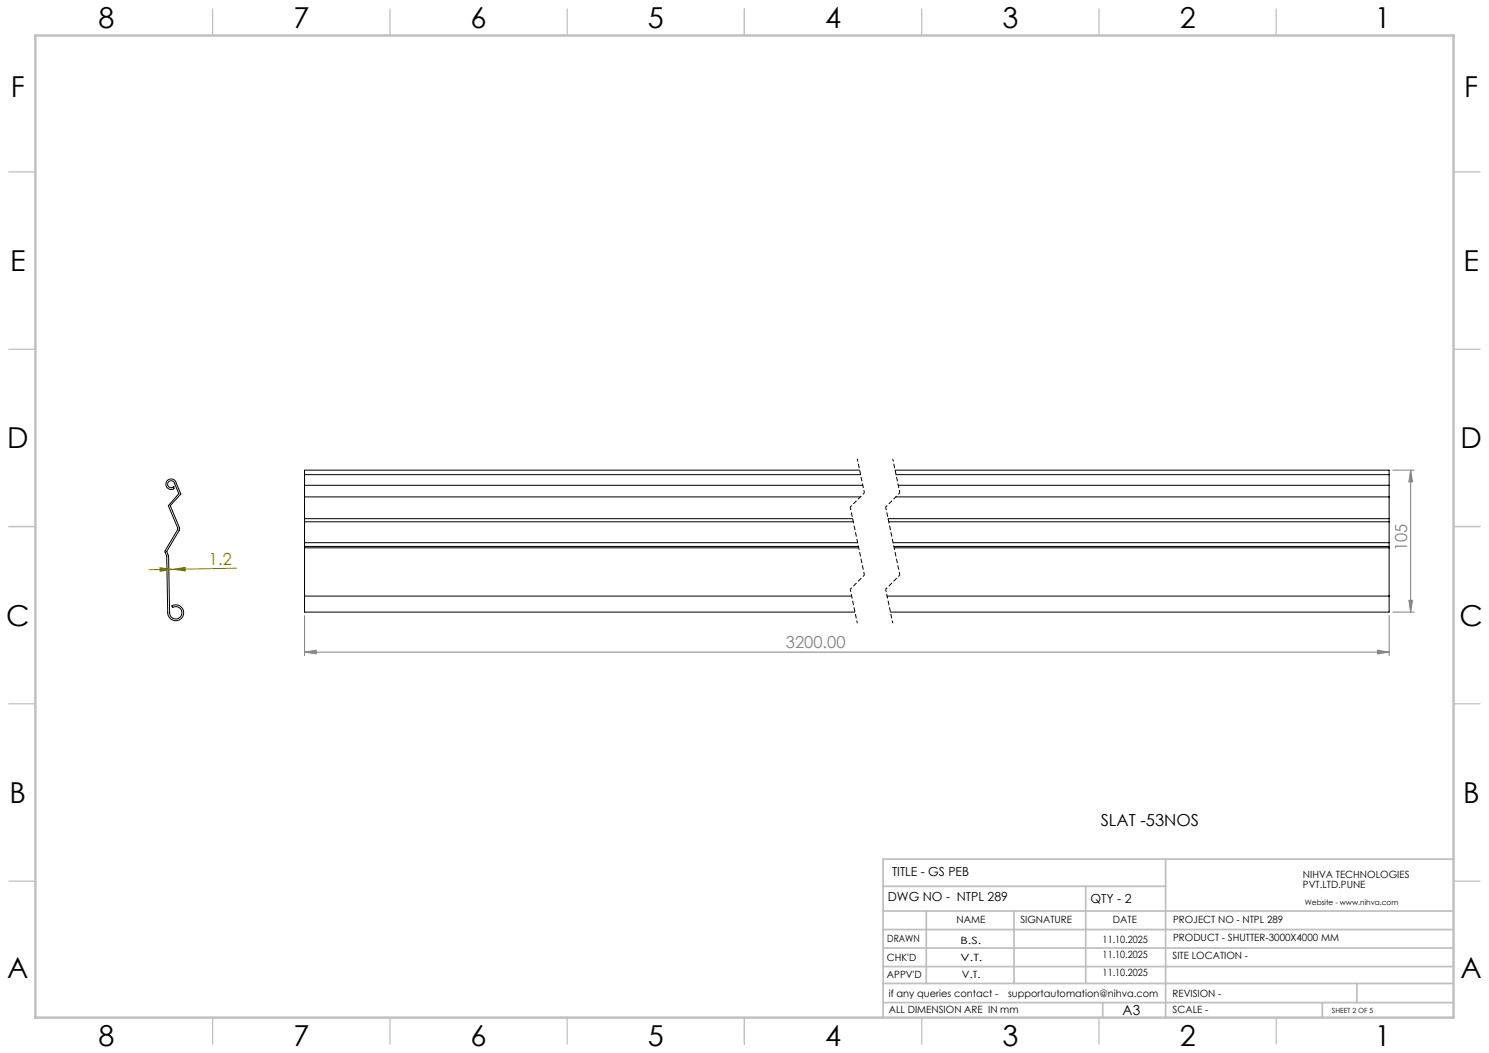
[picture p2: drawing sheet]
<svg xmlns="http://www.w3.org/2000/svg" width="420mm" height="297mm" viewBox="0 0 420 297" stroke-linecap="round" stroke-linejoin="round" font-family="sans-serif">
<g fill="none" stroke="#000" stroke-width=".28">
<path d="M47.2 135.5a1.51 1.51 0 0 1 2.5 .8l1.3 3-3 3.3 2.6 6.1 .1 .6-3.7 6.2 .6 1.4 .2 16a1.74 1.74 0 0 0 2.1 1.6 1.74 1.74 0 0 0 1.3-2.3 1.74 1.74 0 0 0-2.5-.9l-.2-.4a2.26 2.26 0 0 1 3.2 1.2 2.26 2.26 0 0 1-1.8 3 2.26 2.26 0 0 1-2.6-2.2l-.3-16.1-.5-1.4 3.7-6.1-2.7-6.7 2.9-3.4-1.1-2.7a1 1 0 0 0-1.3-.9 1 1 0 0 0-.5 1.5 1 1 0 0 0 1.5 .1l.1 .7a1.52 1.52 0 0 1-2-.4 1.52 1.52 0 0 1 .1-2zM85.9 136.9h157.4M85.9 133.9h156.8M85.9 133.9v12.4M242.5 132.6h-156.6v1.3M252.4 132.6h139.4v1.3M252.7 133.9h139.1M253.4 136.9h138.4M391.8 133.9v12.4M85.9 146.3v.9M85.9 154.1v.4M85.9 140.2h156.8"/>
<path d="M85.9 147.2h154.8M85.9 146.3h154.6M85.9 153.1h156M85.9 154.5h156.3M85.9 154.1h156.2M85.9 147.2v6.9M85.9 154.5v13.6M250.5 146.3h141.3M250.7 147.2h141.1M251.9 153.1h139.9M252.1 154.1h139.7M252.2 154.5h139.6"/>
<path d="M252.7 140.2h139.1M391.8 146.3v.9M391.8 154.1v.4M391.8 147.2v6.9M391.8 154.5v13.6M85.9 168.1v4.5h155.2M85.9 168.1h154.3M250.2 168.1h141.6M391.8 168.1v4.5h-140.7"/>
</g>
<path d="M45.1 160.1l3.3 .5-3.2 .5zM48.4 160.6l-6.3 .1M48.4 160.6h.5M48.9 160.6l3.3-.6v1zM66.7 160.3l-17.8 .3" fill="none" stroke="#808000" stroke-width=".28"/>
<path d="M392.9 132.6h6M397.9 132.6v40M397.9 132.6l.5 3.3h-1zM85.9 173.6v11.3M391.8 173.6v11.3M392.9 172.6h6M397.4 169.3h1l-.5 3.3zM85.9 183.9l3.3-.5v1zM85.9 183.9h305.9M388.5 183.4l3.3 .5-3.3 .5z" fill="none" stroke="#808080" stroke-width=".28"/>
<path d="M241.8 129.4l2 9.6M251.8 129.4l2 9.6M239.8 166.2l2 9.6M249.8 166.2l2 9.6" fill="none" stroke="#000" stroke-width=".28" stroke-dasharray="1.3 .6" stroke-dashoffset=".5" stroke-linecap="butt"/>
<path d="M243.8 139l-4 4M253.8 139l-4 4M243.8 162.2l-4 4M253.8 162.2l-4 4" fill="none" stroke="#000" stroke-width=".28" stroke-dasharray="1.3 .6" stroke-dashoffset=".7" stroke-linecap="butt"/>
<path d="M239.8 143l4 19.2M249.8 143l4 19.2" fill="none" stroke="#000" stroke-width=".28" stroke-dasharray="1.3 .6" stroke-dashoffset=".4" stroke-linecap="butt"/>
<g fill="none" stroke="#c0c0c0" stroke-width=".35">
<path d="M60 2.5v7.5M110 2.5v7.5M160 2.5v7.5M210 2.5v7.5M260 2.5v7.5M310 2.5v7.5M360 2.5v7.5M2.5 48.5h7.5M410 48.5h7.5M2.5 98.5h7.5M410 98.5h7.5M2.5 148.5h7.5"/>
<path d="M410 148.5h7.5M2.5 198.5h7.5M410 198.5h7.5M2.5 248.5h7.5M410 248.5h7.5M60 287v7.5M110 287v7.5M160 287v7.5M210 287v7.5M260 287v7.5M310 287v7.5M360 287v7.5"/>
</g>
<g fill="none" stroke="#c0c0c0" stroke-width=".5">
<path d="M249.1 257h160.9M249.1 250h79.7M261.3 257v20.4M286 257v20.4M306.2 250v27.4M328.8 242.3v44.7M410 242.3h-160.9v44.7M249.1 272.6h160.9M249.1 267.4h160.9M249.1 262.2h160.9M249.1 277.4h160.9M382.7 277.4v5.4"/>
<path d="M249.1 282.8h160.9M311 282.8v4.2M373 282.8v4.2"/>
</g>
<path d="M10 10h400v277h-400z" fill="none" stroke="#c0c0c0" stroke-width=".7"/>
<path d="M45.1 160.1l3.3 .5-3.2 .5zM48.9 160.6l3.3-.6v1z" fill="#808000"/>
<g fill="#808080">
<path d="M397.4 169.3h1l-.5 3.3zM397.9 132.6l.5 3.3h-1z"/>
<path d="M85.9 183.9l3.3-.5v1zM388.5 183.4l3.3 .5-3.3 .5z"/>
</g>
<g font-size="8.1">
<text x="27.8" y="8">8</text>
<text x="82.8" y="8">7</text>
<text x="132.8" y="8">6</text>
<text x="182.8" y="8">5</text>
<text x="232.8" y="8">4</text>
<text x="282.8" y="8">3</text>
<text x="332.8" y="8">2</text>
<text x="387.8" y="8">1</text>
<text x="3" y="27.2">F</text>
<text x="413" y="27.2">F</text>
<text x="2.8" y="76.5">E</text>
<text x="412.8" y="76.5">E</text>
<text x="2" y="126.5">D</text>
<text x="412" y="126.5">D</text>
<text x="1.7" y="176.5">C</text>
<text x="411.7" y="176.5">C</text>
<text x="2.7" y="226.5">B</text>
<text x="412.7" y="226.5">B</text>
<text x="2" y="275.7">A</text>
<text x="412" y="275.7">A</text>
<text x="27.8" y="295">8</text>
<text x="82.8" y="295">7</text>
<text x="132.8" y="295">6</text>
<text x="182.8" y="295">5</text>
<text x="232.8" y="295">4</text>
<text x="282.8" y="295">3</text>
<text x="332.8" y="295">2</text>
<text x="387.8" y="295">1</text>
</g>
<g font-size="4.7" fill="#808080">
<text x="396.9" y="155.5" transform="rotate(-90 396.9 155.5)">105</text>
<text x="221.7" y="182.9">3200.00</text>
</g>
<text font-size="4.7" fill="#808000" x="58.9" y="159.4" transform="rotate(-1 58.9 159.4)">1.2</text>
<text font-size="4.7" x="310.5" y="232.8">SLAT -53NOS</text>
<text font-size="3.9" x="316.7" y="286.4">A3</text>
<g font-size="3.5">
<text x="251.6" y="247">TITLE - GS PEB</text>
<text x="250.4" y="254.2">DWG NO - NTPL 289</text>
<text x="307.6" y="254.8">QTY - 2</text>
</g>
<g font-size="2.8">
<text x="367.5" y="247.7">NIHVA TECHNOLOGIES</text>
<text x="367.5" y="250.5">PVT.LTD.PUNE</text>
<text x="269.8" y="260.4">NAME</text>
<text x="287.8" y="260.4">SIGNATURE</text>
<text x="313.9" y="260.5">DATE</text>
<text x="330.9" y="260.5">PROJECT NO - NTPL 289</text>
<text x="250.3" y="265.7">DRAWN</text>
<text x="270.9" y="266.1">B.S.</text>
<text x="311" y="265.9">11.10.2025</text>
<text x="330.9" y="265.5">PRODUCT - SHUTTER-3000X4000 MM</text>
<text x="250.2" y="271.1">CHK'D</text>
<text x="250.2" y="275.8">APPV'D</text>
<text x="270.9" y="271.1">V.T.</text>
<text x="271.3" y="275.8">V.T.</text>
<text x="311" y="275.4">11.10.2025</text>
<text x="311" y="270.2">11.10.2025</text>
<text x="330.7" y="270.6">SITE LOCATION -</text>
<text x="250.7" y="281.1">if any queries contact -</text>
<text x="284.3" y="281.1">supportautomation@nihva.com</text>
<text x="330.7" y="281.1">REVISION -</text>
<text x="250.7" y="285.6">ALL DIMENSION ARE IN mm</text>
<text x="330.7" y="285.6">SCALE -</text>
</g>
<text font-size="2.1" x="368.1" y="255.1">Website - www.nihva.com</text>
<text font-size="2" x="375.7" y="285.6">SHEET 2 OF 5</text>
</svg>
